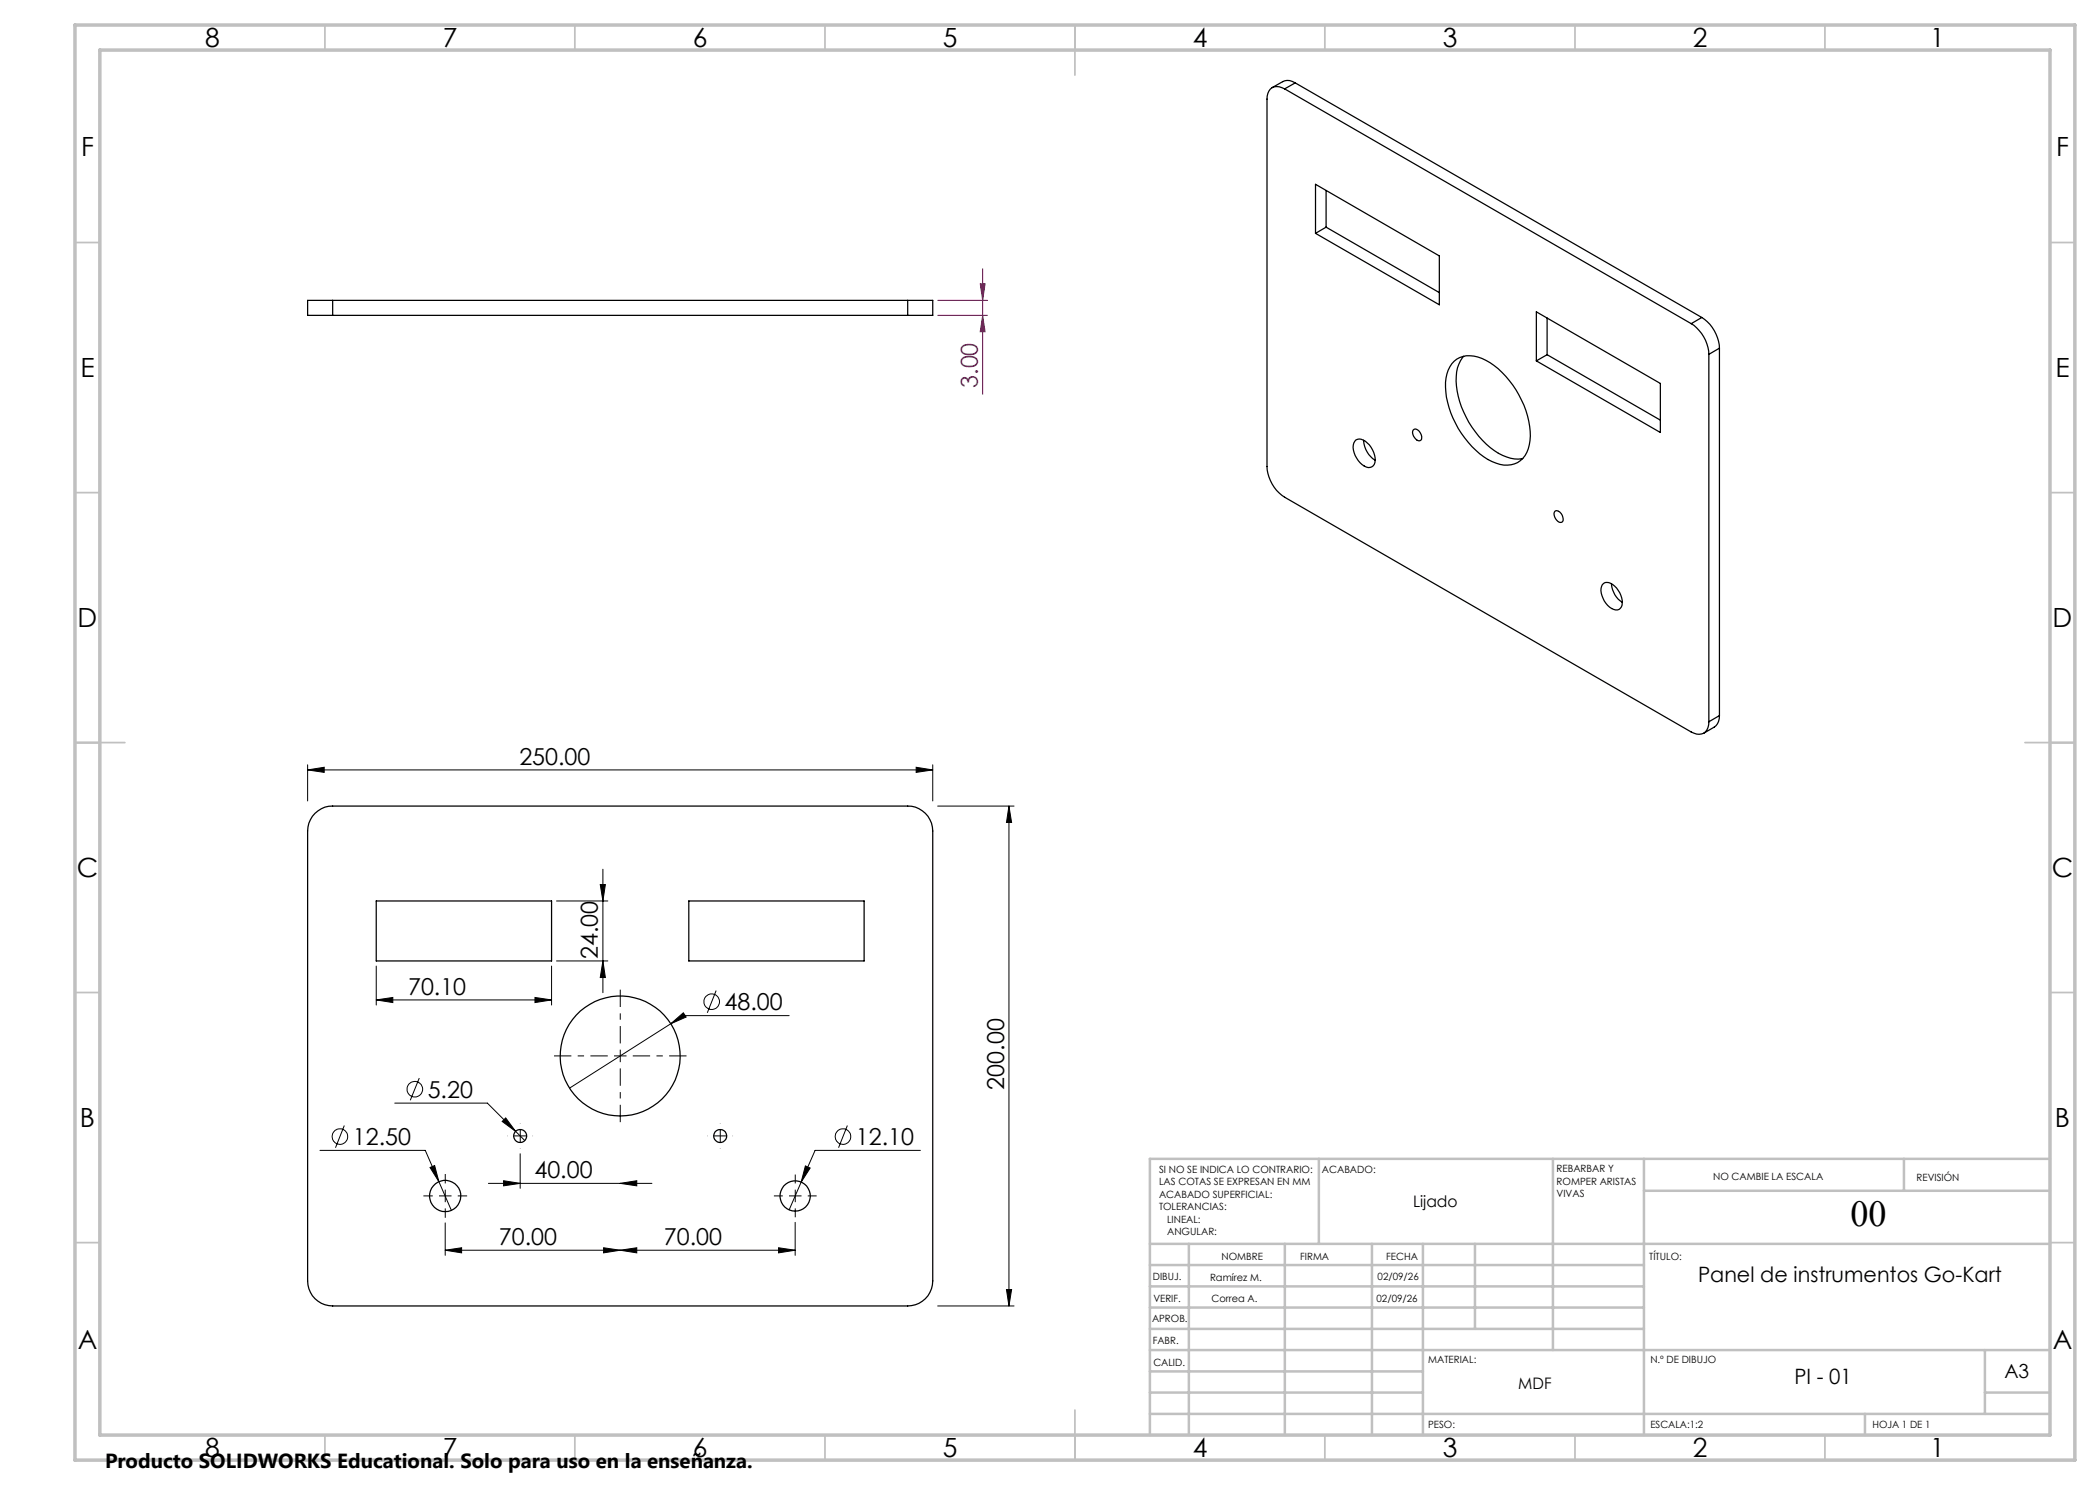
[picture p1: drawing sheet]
<svg xmlns="http://www.w3.org/2000/svg" width="420mm" height="297mm" viewBox="0 0 420 297" stroke-linecap="round" stroke-linejoin="round" font-family="sans-serif">
<g fill="none" stroke="#000" stroke-width=".25">
<path d="M256.9 17.8a2.2 2.2 0 0 0-3.1 .4l-.4 1v.6v73.5a7.8 7.8 0 0 0 3.5 6.1l81.3 47a2.12 2.12 0 0 0 3.5-1.4l.1-.6M256.9 17.8l81.3 46.9M259 16.6a2.42 2.42 0 0 0-2.5-.3l-2.1 1.2M259 16.6l-2.1 1.2M259 16.6l81.4 46.9M263.1 36.9l24.8 14.3v9.8l-24.8-14.3zM265.2 38.1v7.3M265.2 45.4l-2.1 1.3M265.2 45.4l22.7 13.1M66.5 60.1h-5v3h5M66.5 60.1v3M66.5 63.1h115"/>
<path d="M66.5 60.1h115M181.5 60.1h5v3h-5M181.5 60.1v3M290.8 72.2a5 5 0 0 1 5.6-.5 17.7 17.7 0 0 1 8.8 10.4 11.9 11.9 0 0 1 .2 8.4 4.6 4.6 0 0 1-6.2 2.1 16.1 16.1 0 0 1-8.1-7.9 14.3 14.3 0 0 1-1.7-9.9 5.6 5.6 0 0 1 1.4-2.6zM292.7 71.3a7.2 7.2 0 0 0-1.4 5.9 18.5 18.5 0 0 0 9.2 13.9 6.2 6.2 0 0 0 4.1 .6M307.3 62.4l24.8 14.3v9.8l-24.8-14.3zM309.4 70.9l-2.1 1.3M309.4 70.9l22.7 13.1M309.4 63.6v7.3M338.2 64.7a7.8 7.8 0 0 1 3.6 6.2M340.4 63.5a7.8 7.8 0 0 1 3.5 6.1M340.4 63.5l-2.2 1.2"/>
<path d="M341.8 70.9v73.5M343.9 69.6l-2.1 1.3M343.9 69.6v73.5M271.1 88a1.82 1.82 0 0 1 2.3 .6 4.3 4.3 0 0 1 1.4 4.3 1.47 1.47 0 0 1-2.4 0 4.5 4.5 0 0 1-1.6-4.3zM272.7 88a4.9 4.9 0 0 0 2.3 4M282.6 86a.92 .92 0 0 1 1.5 .6l.1 .3a.7 .7 0 0 1 .1 .9 .7 .7 0 0 1-.9 .2l-.5-.4a1.47 1.47 0 0 1-.3-1.6zM311 102.2a1.47 1.47 0 0 1 1.6 1.9 .69 .69 0 0 1-.6 .4 .69 .69 0 0 1-.7-.5l-.4-.6a.99 .99 0 0 1 .1-1.2zM320.7 116.7a1.77 1.77 0 0 1 2.2 .5 4.2 4.2 0 0 1 1.4 4.2 1.26 1.26 0 0 1-2 .3 4.4 4.4 0 0 1-2-4.4zM322.3 116.8a4.9 4.9 0 0 0 2.1 3.7M343.9 143.1a2.65 2.65 0 0 1-1 2.3l-2.2 1.2M343.9 143.1l-2.1 1.3M63 162.7a5 5 0 0 1 3.5-1.5h115a5 5 0 0 1 5 5v90a5 5 0 0 1-5 5h-115a5 5 0 0 1-5-5v-90a4.9 4.9 0 0 1 1.5-3.5z"/>
<path d="M75.2 180.2h35.1v12h-35.1zM137.8 180.2h35v12h-35z"/>
<circle cx="124" cy="211.2" r="12"/>
<circle cx="89" cy="239.2" r="3.1"/>
<circle cx="104" cy="227.2" r="1.3"/>
<circle cx="144" cy="227.2" r="1.3"/>
<circle cx="159" cy="239.2" r="3"/>
</g>
<g fill="none" stroke="#000" stroke-width=".2">
<path d="M61.5 154l3.3-.5v1zM61.5 153v7.2M61.5 154h125M183.2 153.5l3.3 .5-3.3 .5zM186.5 153v7.2M120.1 176.9h1l-.5 3.3zM120.6 173.8v24.7M187.5 161.2h15.3M201.8 161.2l.5 3.3h-1zM201.8 161.2v100M75.2 200l3.4-.5v1zM75.2 193.2v7.8"/>
<path d="M75.2 200h35.1M107 199.5l3.3 .5-3.3 .5zM110.3 193.2v7.8M111.3 180.2h10.3M111.3 192.2h10.3M120.6 192.2l.5 3.3h-1zM143.2 198.1l-1.7 4.5M83.9 215.6l-1.8 4.5M134.2 204.7l2.5-2.1 .5 .8zM134.2 204.7l-20.3 12.9M157.8 203.1h-21.1l-2.5 1.6M64 230.1h21.1l5.2 12"/>
<path d="M68.9 225.1l-1.8 4.4M79 220.6h18.5l7.5 7.5M86 233.5l.9-.4 .9 3.2zM97.7 236.7h32.7M100.4 224.3l.7-.7 2 2.7zM100.7 236.1l3.3 .6-3.3 .5zM104 230.7v7M124 236.7l3.4-.6v1.1zM160.2 236.4l-2.4 5.6M161.1 233.2l.9 .4-1.8 2.8zM169.5 225.1l-1.8 4.4M184.1 230.1h-21.1l-2.8 6.3"/>
<path d="M89 250l3.3-.4v1zM89 250h70M89 244.6v6.5M120.7 249.6l3.3 .4-3.3 .6zM124 250l3.4-.4v1zM155.7 249.6l3.3 .4-3.3 .6zM159 244.5v6.6M201.3 257.9h1l-.5 3.3zM187.5 261.2h15.3"/>
<circle cx="83" cy="217.8" r="1.56"/>
<circle cx="142.3" cy="200.3" r="1.55"/>
<circle cx="68" cy="227.3" r="1.55"/>
<circle cx="168.6" cy="227.3" r="1.55"/>
</g>
<g fill="none" stroke="#c0c0c0" stroke-width=".35">
<path d="M65 5v5M115 5v5M165 5v5M215 5v10M265 5v5M315 5v5M365 5v5M15 48.5h5M410 48.5h5M15 98.5h5M410 98.5h5M15 148.5h10"/>
<path d="M405 148.5h10M15 198.5h5M410 198.5h5M15 248.5h5M410 248.5h5M65 287v5M115 287v5M165 287v5M215 282v10M265 287v5M315 287v5M365 287v5"/>
</g>
<g fill="none" stroke="#c0c0c0" stroke-width=".5">
<path d="M263.8 231.8v17M310.6 231.8v38.2M328.8 231.8v55.2M328.8 238.2h81.2M380.8 231.8v6.4M410 231.8h-180v55.2M230 248.8h180M230 257.3h98.8M230 253h98.8M237.8 248.8v38.2M257 248.8v38.2M274.4 248.8v38.2"/>
<path d="M284.6 248.8v38.2M295 248.8v17M230 265.8h98.8M230 261.5h98.8M230 278.5h54.6M230 274.3h54.6M230 270h180M397 278.5h13M397 270v12.8M230 282.8h180M373 282.8v4.2"/>
</g>
<path d="M15 5h400v287h-400zM20 10h390v277h-390z" fill="none" stroke="#c0c0c0" stroke-width=".7"/>
<g fill="#000">
<path d="M61.5 154l3.3-.5v1zM183.2 153.5l3.3 .5-3.3 .5zM201.8 161.2l.5 3.3h-1zM75.2 200l3.4-.5v1zM107 199.5l3.3 .5-3.3 .5zM120.1 176.9h1l-.5 3.3zM120.6 192.2l.5 3.3h-1zM134.2 204.7l2.5-2.1 .5 .8zM86 233.5l.9-.4 .9 3.2zM100.4 224.3l.7-.7 2 2.7zM100.7 236.1l3.3 .6-3.3 .5zM124 236.7l3.4-.6v1.1z"/>
<path d="M161.1 233.2l.9 .4-1.8 2.8zM89 250l3.3-.4v1zM124 250l3.4-.4v1zM120.7 249.6l3.3 .4-3.3 .6zM155.7 249.6l3.3 .4-3.3 .6zM201.3 257.9h1l-.5 3.3z"/>
</g>
<path d="M196 56.8h1l-.5 3.3zM196.5 53.7v25.2M187.5 60.1h10M187.5 63.1h10" fill="none" stroke="#a0006e" stroke-width=".2"/>
<g fill="none" stroke="#000" stroke-width=".2" stroke-dasharray="15.2 1.3 1.3 1.3" stroke-linecap="butt">
<path d="M124.1 211.2v-1.3M124.1 211.2h-1.3M124.1 211.2v1.2M124.1 211.2h1.2M86.6 239.2h-1.9M89.1 239.2v-1.3M89.1 239.2h-1.3M89.1 239.2v1.2M89.1 239.2h1.2M89.1 236.7v-1.9M91.6 239.2h1.8M101.6 227.2h-.1"/>
<path d="M104.1 227.2v-1.3M104.1 227.2h-1.3M104.1 227.2v1.2M104.1 227.2h1.2M104.1 224.7v-.1M141.6 227.2h-.1M144.1 227.2v-1.3M144.1 227.2h-1.3M144.1 227.2v1.2M144.1 227.2h1.2M144.1 224.7v-.1M156.6 239.2h-1.8"/>
<path d="M159.1 239.2v-1.3M159.1 239.2h-1.3M159.1 239.2v1.2M159.1 239.2h1.2M159.1 236.7v-1.8M161.6 239.2h1.7M89.1 241.7v1.9M159.1 241.7v1.8"/>
</g>
<path d="M121.6 211.2h-10.8M124.1 208.7v-10.8M124.1 213.7v10.7M126.6 211.2h10.7" fill="none" stroke="#000" stroke-width=".2" stroke-dasharray="15.2 1.3 1.3 1.3" stroke-dashoffset="11.8" stroke-linecap="butt"/>
<path d="M196 56.8h1l-.5 3.3z" fill="#a0006e"/>
<path d="M196.5 63.1l.5 3.3h-1z" fill="none" stroke="#a0006e" stroke-width=".2"/>
<path d="M196.5 63.1l.5 3.3h-1z" fill="#a0006e"/>
<text font-size="7.3" x="370.1" y="245.1">00</text>
<g font-size="5.3">
<text x="41" y="9.5">8</text>
<text x="88.5" y="9.5">7</text>
<text x="138.5" y="9.5">6</text>
<text x="188.5" y="9.5">5</text>
<text x="238.5" y="9.5">4</text>
<text x="288.5" y="9.5">3</text>
<text x="338.5" y="9.5">2</text>
<text x="386" y="9.5">1</text>
<text x="16.2" y="31.2">F</text>
<text x="411.2" y="31.2">F</text>
<text x="16.1" y="75.5">E</text>
<text x="411.1" y="75.5">E</text>
<text x="15.5" y="125.5">D</text>
<text x="410.5" y="125.5">D</text>
<text x="15.4" y="175.5">C</text>
<text x="410.4" y="175.5">C</text>
<text x="16" y="225.5">B</text>
<text x="411" y="225.5">B</text>
<text x="15.5" y="269.7">A</text>
<text x="410.5" y="269.7">A</text>
<text x="41" y="291.5">8</text>
<text x="88.5" y="291.5">7</text>
<text x="138.5" y="291.5">6</text>
<text x="188.5" y="291.5">5</text>
<text x="238.5" y="291.5">4</text>
<text x="288.5" y="291.5">3</text>
<text x="338.5" y="291.5">2</text>
<text x="386" y="291.5">1</text>
</g>
<text font-size="4.7" fill="#a0006e" x="195.5" y="77.6" transform="rotate(-90 195.5 77.6)">3.00</text>
<g font-size="4.7">
<text x="103.9" y="152.9">250.00</text>
<text x="119.6" y="191.8" transform="rotate(-90 119.6 191.8)">24.00</text>
<text x="81.6" y="199">70.10</text>
<text x="144.9" y="202">48.00</text>
<text x="85.5" y="219.5">5.20</text>
<text x="200.8" y="217.9" transform="rotate(-90 200.8 217.9)">200.00</text>
<text x="70.6" y="229">12.50</text>
<text x="171.2" y="229">12.10</text>
<text x="106.9" y="235.6">40.00</text>
<text x="99.8" y="249">70.00</text>
<text x="132.8" y="249">70.00</text>
</g>
<g font-size="4.2">
<text x="339.6" y="256.3">Panel de instrumentos Go-Kart</text>
<text x="358.9" y="276.8">PI - 01</text>
</g>
<text font-size="4.1" x="21" y="293.7">Producto SOLIDWORKS Educational. Solo para uso en la enseñanza.</text>
<text font-size="3.9" x="400.9" y="275.5">A3</text>
<g font-size="3.2">
<text x="282.6" y="241.4">Lijado</text>
<text x="303.7" y="277.9">MDF</text>
</g>
<g font-size="2">
<text x="231.8" y="234.6">SI NO SE INDICA LO CONTRARIO:</text>
<text x="231.8" y="237.1">LAS COTAS SE EXPRESAN EN MM</text>
<text x="231.8" y="239.6">ACABADO SUPERFICIAL:</text>
<text x="264.4" y="234.6">ACABADO:</text>
<text x="311.3" y="234.5">REBARBAR Y</text>
<text x="311.3" y="237">ROMPER ARISTAS</text>
<text x="311.3" y="239.5">VIVAS</text>
<text x="342.6" y="236">NO CAMBIE LA ESCALA</text>
<text x="383.3" y="236.2">REVISIÓN</text>
<text x="231.8" y="242.1">TOLERANCIAS:</text>
<text x="233.4" y="244.6">LINEAL:</text>
<text x="233.4" y="247.1">ANGULAR:</text>
<text x="244.3" y="252">NOMBRE</text>
<text x="260" y="251.9">FIRMA</text>
<text x="277.2" y="251.9">FECHA</text>
<text x="329.9" y="251.9">TÍTULO:</text>
<text x="230.6" y="256.1">DIBUJ.</text>
<text x="242" y="256.1">Ramírez M.</text>
<text x="275.5" y="255.9">02/09/26</text>
<text x="230.7" y="260.3">VERIF.</text>
<text x="242.3" y="260.3">Correa A.</text>
<text x="275.3" y="260.3">02/09/26</text>
<text x="230.4" y="264.4">APROB.</text>
<text x="230.5" y="268.8">FABR.</text>
<text x="230.7" y="273.1">CALID.</text>
<text x="285.6" y="272.5">MATERIAL:</text>
<text x="330.1" y="272.5">N.º DE DIBUJO</text>
<text x="285.6" y="285.5">PESO:</text>
<text x="330.1" y="285.6">ESCALA:1:2</text>
<text x="374.5" y="285.6">HOJA 1 DE 1</text>
</g>
</svg>
